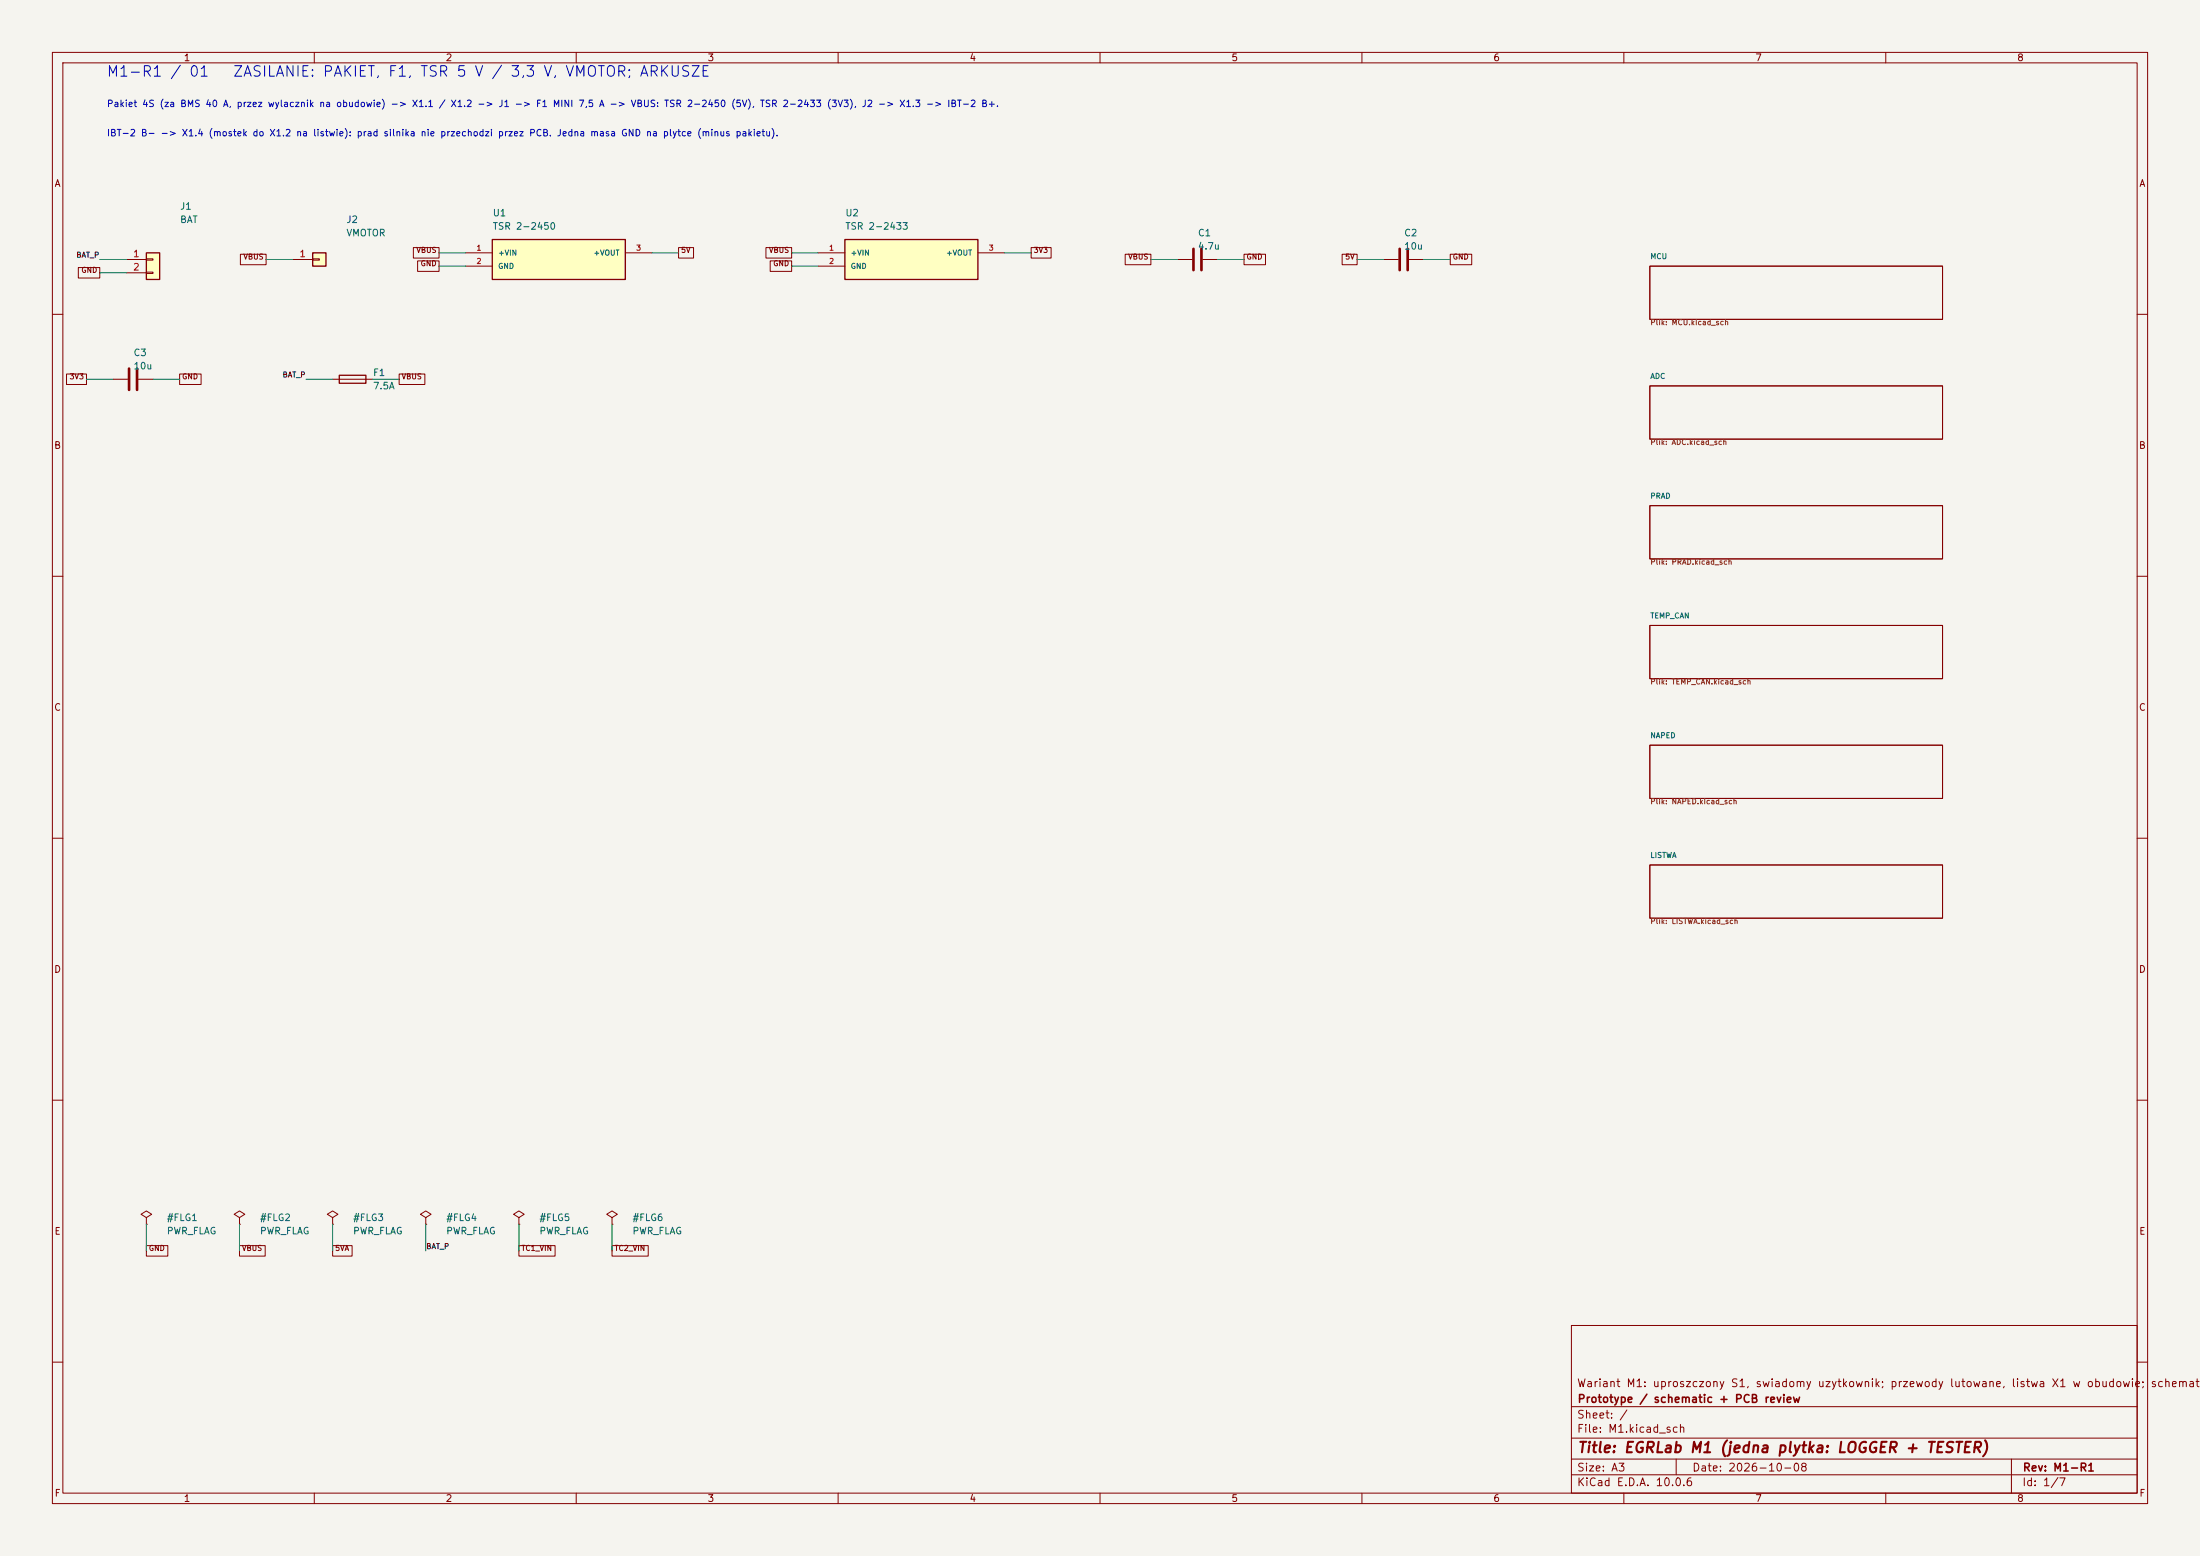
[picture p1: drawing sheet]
(kicad_sch (version 20250114) (generator "eeschema") (paper "A3") (title_block (title "EGRLab M1 (jedna plytka: LOGGER + TESTER)") (date "2026-10-08") (rev "M1-R1") (company "Prototype / schematic + PCB review") (comment 1 "Wariant M1: uproszczony S1, swiadomy uzytkownik; przewody lutowane, listwa X1 w obudowie; schemat"))(lib_symbols (symbol "M1:Conn_01x02" (pin_names (offset 1.016) (hide yes)) (exclude_from_sim no) (in_bom yes) (on_board yes) (in_pos_files yes) (duplicate_pin_numbers_are_jumpers no) (symbol "Conn_01x02_1_1" (rectangle (start -1.27 1.27) (end 1.27 -3.81) (stroke (width 0.254) (type default)) (fill (type background))) (rectangle (start -1.27 0.127) (end 0 -0.127) (stroke (width 0.1524) (type default)) (fill (type none))) (rectangle (start -1.27 -2.413) (end 0 -2.667) (stroke (width 0.1524) (type default)) (fill (type none))) (pin passive line (at -5.08 0 0) (length 3.81) (name "Pin_1" (effects (font (size 1.27 1.27)))) (number "1" (effects (font (size 1.27 1.27))))) (pin passive line (at -5.08 -2.54 0) (length 3.81) (name "Pin_2" (effects (font (size 1.27 1.27)))) (number "2" (effects (font (size 1.27 1.27)))))) (embedded_fonts no))(symbol "M1:Conn_01x01" (pin_names (offset 1.016) (hide yes)) (exclude_from_sim no) (in_bom yes) (on_board yes) (in_pos_files yes) (duplicate_pin_numbers_are_jumpers no) (symbol "Conn_01x01_1_1" (rectangle (start -1.27 1.27) (end 1.27 -1.27) (stroke (width 0.254) (type default)) (fill (type background))) (rectangle (start -1.27 0.127) (end 0 -0.127) (stroke (width 0.1524) (type default)) (fill (type none))) (pin passive line (at -5.08 0 0) (length 3.81) (name "Pin_1" (effects (font (size 1.27 1.27)))) (number "1" (effects (font (size 1.27 1.27)))))) (embedded_fonts no))(symbol "M1:TSR2_SIP3" (pin_names (offset 1.016)) (in_bom yes) (on_board yes) (symbol "TSR2_SIP3_1_1" (rectangle (start -12.7 3.81) (end 12.7 -3.81) (stroke (width .254) (type default)) (fill (type background)))) (symbol "TSR2_SIP3_1_0" (pin power_in line (at -17.78 1.27 0) (length 5.08) (name "+VIN" (effects (font (size 1.0 1.0)))) (number "1" (effects (font (size 1 1))))) (pin power_in line (at -17.78 -1.27 0) (length 5.08) (name "GND" (effects (font (size 1.0 1.0)))) (number "2" (effects (font (size 1 1))))) (pin power_out line (at 17.78 1.27 180) (length 5.08) (name "+VOUT" (effects (font (size 1.0 1.0)))) (number "3" (effects (font (size 1 1)))))))(symbol "M1:C" (pin_numbers (hide yes)) (pin_names (offset 0.254)) (exclude_from_sim no) (in_bom yes) (on_board yes) (in_pos_files yes) (duplicate_pin_numbers_are_jumpers no) (symbol "C_0_1" (polyline (pts (xy -2.032 0.762) (xy 2.032 0.762)) (stroke (width 0.508) (type default)) (fill (type none))) (polyline (pts (xy -2.032 -0.762) (xy 2.032 -0.762)) (stroke (width 0.508) (type default)) (fill (type none)))) (symbol "C_1_1" (pin passive line (at 0 3.81 270) (length 2.794) (name "" (effects (font (size 1.27 1.27)))) (number "1" (effects (font (size 1.27 1.27))))) (pin passive line (at 0 -3.81 90) (length 2.794) (name "" (effects (font (size 1.27 1.27)))) (number "2" (effects (font (size 1.27 1.27)))))) (embedded_fonts no))(symbol "M1:Fuse" (pin_numbers (hide yes)) (pin_names (offset 0)) (exclude_from_sim no) (in_bom yes) (on_board yes) (in_pos_files yes) (duplicate_pin_numbers_are_jumpers no) (symbol "Fuse_0_1" (rectangle (start -0.762 -2.54) (end 0.762 2.54) (stroke (width 0.254) (type default)) (fill (type none))) (polyline (pts (xy 0 2.54) (xy 0 -2.54)) (stroke (width 0) (type default)) (fill (type none)))) (symbol "Fuse_1_1" (pin passive line (at 0 3.81 270) (length 1.27) (name "" (effects (font (size 1.27 1.27)))) (number "1" (effects (font (size 1.27 1.27))))) (pin passive line (at 0 -3.81 90) (length 1.27) (name "" (effects (font (size 1.27 1.27)))) (number "2" (effects (font (size 1.27 1.27)))))) (embedded_fonts no))(symbol "M1:PWR_FLAG" (power global) (pin_numbers (hide yes)) (pin_names (offset 0) (hide yes)) (exclude_from_sim no) (in_bom yes) (on_board yes) (in_pos_files yes) (duplicate_pin_numbers_are_jumpers no) (symbol "PWR_FLAG_0_0" (pin power_out line (at 0 0 90) (length 0) (name "" (effects (font (size 1.27 1.27)))) (number "1" (effects (font (size 1.27 1.27)))))) (symbol "PWR_FLAG_0_1" (polyline (pts (xy 0 0) (xy 0 1.27) (xy -1.016 1.905) (xy 0 2.54) (xy 1.016 1.905) (xy 0 1.27)) (stroke (width 0) (type default)) (fill (type none)))) (embedded_fonts no)))(text "Pakiet 4S (za BMS 40 A, przez wylacznik na obudowie) -> X1.1 / X1.2 -> J1 -> F1 MINI 7,5 A -> VBUS: TSR 2-2450 (5V), TSR 2-2433 (3V3), J2 -> X1.3 -> IBT-2 B+." (at 20.32 19.304 0) (effects (font (size 1.25 1.25)) (justify left top)))(text "IBT-2 B- -> X1.4 (mostek do X1.2 na listwie): prad silnika nie przechodzi przez PCB. Jedna masa GND na plytce (minus pakietu)." (at 20.32 24.892 0) (effects (font (size 1.25 1.25)) (justify left top)))(symbol (lib_id "M1:Conn_01x02") (at 29.21 49.53 0) (unit 1) (in_bom yes) (on_board yes) (dnp no) (property "Reference" "J1" (at 34.29 39.37 0) (effects (font (size 1.27 1.27)) (justify left))) (property "Value" "BAT" (at 34.29 41.91 0) (effects (font (size 1.27 1.27)) (justify left)))(property "Footprint" "M1:PAD_BAT" (at 29.21 49.53 0) (effects (font (size 1 1)) hide))(property "MPN" "2 x 2.0 mm2 from X1.1 / X1.2 (pack behind the BMS)" (at 29.21 49.53 0) (effects (font (size 1 1)) hide))(property "BaselineRef" "P02:J1" (at 29.21 49.53 0) (effects (font (size 1 1)) hide))(property "Datasheet" "" (at 29.21 49.53 0) (effects (font (size 1 1)) hide))(pin "1")(pin "2"))(symbol (lib_id "M1:Conn_01x01") (at 60.96 49.53 0) (unit 1) (in_bom yes) (on_board yes) (dnp no) (property "Reference" "J2" (at 66.04 41.91 0) (effects (font (size 1.27 1.27)) (justify left))) (property "Value" "VMOTOR" (at 66.04 44.449999999999996 0) (effects (font (size 1.27 1.27)) (justify left)))(property "Footprint" "M1:PAD_VMOTOR" (at 60.96 49.53 0) (effects (font (size 1 1)) hide))(property "MPN" "2.0 mm2 to X1.3 -> IBT-2 B+" (at 60.96 49.53 0) (effects (font (size 1 1)) hide))(property "BaselineRef" "P02:J2" (at 60.96 49.53 0) (effects (font (size 1 1)) hide))(property "Datasheet" "" (at 60.96 49.53 0) (effects (font (size 1 1)) hide))(pin "1"))(symbol (lib_id "M1:TSR2_SIP3") (at 106.68 49.53 0) (unit 1) (in_bom yes) (on_board yes) (dnp no) (property "Reference" "U1" (at 93.98 40.64 0) (effects (font (size 1.27 1.27)) (justify left))) (property "Value" "TSR 2-2450" (at 93.98 43.18 0) (effects (font (size 1.27 1.27)) (justify left)))(property "Footprint" "Converter_DCDC:Converter_DCDC_TRACO_TSR2-xxxx_THT" (at 106.68 49.53 0) (effects (font (size 1 1)) hide))(property "MPN" "TRACO TSR 2-2450 (5 V 2 A, 6.5-36 V in)" (at 106.68 49.53 0) (effects (font (size 1 1)) hide))(property "BaselineRef" "P02:U5" (at 106.68 49.53 0) (effects (font (size 1 1)) hide))(property "Datasheet" "https://www.tracopower.com/products/tsr2.pdf" (at 106.68 49.53 0) (effects (font (size 1 1)) hide))(pin "1")(pin "2")(pin "3"))(symbol (lib_id "M1:TSR2_SIP3") (at 173.99 49.53 0) (unit 1) (in_bom yes) (on_board yes) (dnp no) (property "Reference" "U2" (at 161.29 40.64 0) (effects (font (size 1.27 1.27)) (justify left))) (property "Value" "TSR 2-2433" (at 161.29 43.18 0) (effects (font (size 1.27 1.27)) (justify left)))(property "Footprint" "Converter_DCDC:Converter_DCDC_TRACO_TSR2-xxxx_THT" (at 173.99 49.53 0) (effects (font (size 1 1)) hide))(property "MPN" "TRACO TSR 2-2433 (3.3 V 2 A)" (at 173.99 49.53 0) (effects (font (size 1 1)) hide))(property "BaselineRef" "P02:U6" (at 173.99 49.53 0) (effects (font (size 1 1)) hide))(property "Datasheet" "https://www.tracopower.com/products/tsr2.pdf" (at 173.99 49.53 0) (effects (font (size 1 1)) hide))(pin "1")(pin "2")(pin "3"))(symbol (lib_id "M1:C") (at 228.6 49.53 90) (unit 1) (in_bom yes) (on_board yes) (dnp no) (property "Reference" "C1" (at 228.6 44.45 90) (effects (font (size 1.27 1.27)) (justify right))) (property "Value" "4.7u" (at 228.6 46.99 90) (effects (font (size 1.27 1.27)) (justify right)))(property "Footprint" "Capacitor_SMD:C_1206_3216Metric_Pad1.33x1.80mm_HandSolder" (at 228.6 49.53 0) (effects (font (size 1 1)) hide))(property "MPN" "SMD 1206 X7R 50V 10% 4.7u" (at 228.6 49.53 0) (effects (font (size 1 1)) hide))(property "BaselineRef" "M1:NEW" (at 228.6 49.53 0) (effects (font (size 1 1)) hide))(property "Datasheet" "" (at 228.6 49.53 0) (effects (font (size 1 1)) hide))(pin "1")(pin "2"))(symbol (lib_id "M1:C") (at 267.97 49.53 90) (unit 1) (in_bom yes) (on_board yes) (dnp no) (property "Reference" "C2" (at 267.97 44.45 90) (effects (font (size 1.27 1.27)) (justify right))) (property "Value" "10u" (at 267.97 46.99 90) (effects (font (size 1.27 1.27)) (justify right)))(property "Footprint" "Capacitor_SMD:C_1206_3216Metric_Pad1.33x1.80mm_HandSolder" (at 267.97 49.53 0) (effects (font (size 1 1)) hide))(property "MPN" "SMD 1206 X7R 16V 10% 10u" (at 267.97 49.53 0) (effects (font (size 1 1)) hide))(property "BaselineRef" "M1:NEW" (at 267.97 49.53 0) (effects (font (size 1 1)) hide))(property "Datasheet" "" (at 267.97 49.53 0) (effects (font (size 1 1)) hide))(pin "1")(pin "2"))(symbol (lib_id "M1:C") (at 25.4 72.39 90) (unit 1) (in_bom yes) (on_board yes) (dnp no) (property "Reference" "C3" (at 25.4 67.31 90) (effects (font (size 1.27 1.27)) (justify right))) (property "Value" "10u" (at 25.4 69.85000000000001 90) (effects (font (size 1.27 1.27)) (justify right)))(property "Footprint" "Capacitor_SMD:C_1206_3216Metric_Pad1.33x1.80mm_HandSolder" (at 25.4 72.39 0) (effects (font (size 1 1)) hide))(property "MPN" "SMD 1206 X7R 16V 10% 10u" (at 25.4 72.39 0) (effects (font (size 1 1)) hide))(property "BaselineRef" "M1:NEW" (at 25.4 72.39 0) (effects (font (size 1 1)) hide))(property "Datasheet" "" (at 25.4 72.39 0) (effects (font (size 1 1)) hide))(pin "1")(pin "2"))(symbol (lib_id "M1:Fuse") (at 67.31 72.39 90) (unit 1) (in_bom yes) (on_board yes) (dnp no) (property "Reference" "F1" (at 71.12 71.12 90) (effects (font (size 1.27 1.27)) (justify right))) (property "Value" "7.5A" (at 71.12 73.66000000000001 90) (effects (font (size 1.27 1.27)) (justify right)))(property "Footprint" "Fuse:Fuseholder_Blade_Mini_Keystone_3568" (at 67.31 72.39 0) (effects (font (size 1 1)) hide))(property "MPN" "Littelfuse 0297007.WXNV + Keystone 3568 (MINI holder, soldered)" (at 67.31 72.39 0) (effects (font (size 1 1)) hide))(property "BaselineRef" "P02:F1" (at 67.31 72.39 0) (effects (font (size 1 1)) hide))(property "Datasheet" "" (at 67.31 72.39 0) (effects (font (size 1 1)) hide))(pin "1")(pin "2"))(symbol (lib_id "M1:PWR_FLAG") (at 27.94 233.68 0) (unit 1) (in_bom yes) (on_board yes) (dnp no) (property "Reference" "#FLG1" (at 31.75 232.41 0) (effects (font (size 1.27 1.27)) (justify left))) (property "Value" "PWR_FLAG" (at 31.75 234.95 0) (effects (font (size 1.27 1.27)) (justify left)))(property "Footprint" "" (at 27.94 233.68 0) (effects (font (size 1 1)) hide))(property "MPN" "" (at 27.94 233.68 0) (effects (font (size 1 1)) hide))(property "BaselineRef" "ERC_SOURCE" (at 27.94 233.68 0) (effects (font (size 1 1)) hide))(property "Datasheet" "" (at 27.94 233.68 0) (effects (font (size 1 1)) hide))(pin "1"))(symbol (lib_id "M1:PWR_FLAG") (at 45.72 233.68 0) (unit 1) (in_bom yes) (on_board yes) (dnp no) (property "Reference" "#FLG2" (at 49.53 232.41 0) (effects (font (size 1.27 1.27)) (justify left))) (property "Value" "PWR_FLAG" (at 49.53 234.95 0) (effects (font (size 1.27 1.27)) (justify left)))(property "Footprint" "" (at 45.72 233.68 0) (effects (font (size 1 1)) hide))(property "MPN" "" (at 45.72 233.68 0) (effects (font (size 1 1)) hide))(property "BaselineRef" "ERC_SOURCE" (at 45.72 233.68 0) (effects (font (size 1 1)) hide))(property "Datasheet" "" (at 45.72 233.68 0) (effects (font (size 1 1)) hide))(pin "1"))(symbol (lib_id "M1:PWR_FLAG") (at 63.5 233.68 0) (unit 1) (in_bom yes) (on_board yes) (dnp no) (property "Reference" "#FLG3" (at 67.31 232.41 0) (effects (font (size 1.27 1.27)) (justify left))) (property "Value" "PWR_FLAG" (at 67.31 234.95 0) (effects (font (size 1.27 1.27)) (justify left)))(property "Footprint" "" (at 63.5 233.68 0) (effects (font (size 1 1)) hide))(property "MPN" "" (at 63.5 233.68 0) (effects (font (size 1 1)) hide))(property "BaselineRef" "ERC_SOURCE" (at 63.5 233.68 0) (effects (font (size 1 1)) hide))(property "Datasheet" "" (at 63.5 233.68 0) (effects (font (size 1 1)) hide))(pin "1"))(symbol (lib_id "M1:PWR_FLAG") (at 81.28 233.68 0) (unit 1) (in_bom yes) (on_board yes) (dnp no) (property "Reference" "#FLG4" (at 85.09 232.41 0) (effects (font (size 1.27 1.27)) (justify left))) (property "Value" "PWR_FLAG" (at 85.09 234.95 0) (effects (font (size 1.27 1.27)) (justify left)))(property "Footprint" "" (at 81.28 233.68 0) (effects (font (size 1 1)) hide))(property "MPN" "" (at 81.28 233.68 0) (effects (font (size 1 1)) hide))(property "BaselineRef" "ERC_SOURCE" (at 81.28 233.68 0) (effects (font (size 1 1)) hide))(property "Datasheet" "" (at 81.28 233.68 0) (effects (font (size 1 1)) hide))(pin "1"))(symbol (lib_id "M1:PWR_FLAG") (at 99.06 233.68 0) (unit 1) (in_bom yes) (on_board yes) (dnp no) (property "Reference" "#FLG5" (at 102.87 232.41 0) (effects (font (size 1.27 1.27)) (justify left))) (property "Value" "PWR_FLAG" (at 102.87 234.95 0) (effects (font (size 1.27 1.27)) (justify left)))(property "Footprint" "" (at 99.06 233.68 0) (effects (font (size 1 1)) hide))(property "MPN" "" (at 99.06 233.68 0) (effects (font (size 1 1)) hide))(property "BaselineRef" "ERC_SOURCE" (at 99.06 233.68 0) (effects (font (size 1 1)) hide))(property "Datasheet" "" (at 99.06 233.68 0) (effects (font (size 1 1)) hide))(pin "1"))(symbol (lib_id "M1:PWR_FLAG") (at 116.84 233.68 0) (unit 1) (in_bom yes) (on_board yes) (dnp no) (property "Reference" "#FLG6" (at 120.65 232.41 0) (effects (font (size 1.27 1.27)) (justify left))) (property "Value" "PWR_FLAG" (at 120.65 234.95 0) (effects (font (size 1.27 1.27)) (justify left)))(property "Footprint" "" (at 116.84 233.68 0) (effects (font (size 1 1)) hide))(property "MPN" "" (at 116.84 233.68 0) (effects (font (size 1 1)) hide))(property "BaselineRef" "ERC_SOURCE" (at 116.84 233.68 0) (effects (font (size 1 1)) hide))(property "Datasheet" "" (at 116.84 233.68 0) (effects (font (size 1 1)) hide))(pin "1"))(text "M1-R1 / 01   ZASILANIE: PAKIET, F1, TSR 5 V / 3,3 V, VMOTOR; ARKUSZE" (at 20.32 12.7 0) (effects (font (size 2 2)) (justify left top)))(sheet (at 314.96 50.8) (size 55.88 10.16) (stroke (width .15) (type default)) (fill (color 0 0 0 0)) (property "Sheetname" "MCU" (at 314.96 49.529999999999994 0) (effects (font (size 1 1)) (justify left bottom))) (property "Sheetfile" "MCU.kicad_sch" (at 314.96 60.959999999999994 0) (effects (font (size 1 1)) (justify left top))))(sheet (at 314.96 73.66) (size 55.88 10.16) (stroke (width .15) (type default)) (fill (color 0 0 0 0)) (property "Sheetname" "ADC" (at 314.96 72.39 0) (effects (font (size 1 1)) (justify left bottom))) (property "Sheetfile" "ADC.kicad_sch" (at 314.96 83.82 0) (effects (font (size 1 1)) (justify left top))))(sheet (at 314.96 96.52) (size 55.88 10.16) (stroke (width .15) (type default)) (fill (color 0 0 0 0)) (property "Sheetname" "PRAD" (at 314.96 95.25 0) (effects (font (size 1 1)) (justify left bottom))) (property "Sheetfile" "PRAD.kicad_sch" (at 314.96 106.67999999999999 0) (effects (font (size 1 1)) (justify left top))))(sheet (at 314.96 119.38) (size 55.88 10.16) (stroke (width .15) (type default)) (fill (color 0 0 0 0)) (property "Sheetname" "TEMP_CAN" (at 314.96 118.11 0) (effects (font (size 1 1)) (justify left bottom))) (property "Sheetfile" "TEMP_CAN.kicad_sch" (at 314.96 129.54 0) (effects (font (size 1 1)) (justify left top))))(sheet (at 314.96 142.24) (size 55.88 10.16) (stroke (width .15) (type default)) (fill (color 0 0 0 0)) (property "Sheetname" "NAPED" (at 314.96 140.97 0) (effects (font (size 1 1)) (justify left bottom))) (property "Sheetfile" "NAPED.kicad_sch" (at 314.96 152.4 0) (effects (font (size 1 1)) (justify left top))))(sheet (at 314.96 165.1) (size 55.88 10.16) (stroke (width .15) (type default)) (fill (color 0 0 0 0)) (property "Sheetname" "LISTWA" (at 314.96 163.82999999999998 0) (effects (font (size 1 1)) (justify left bottom))) (property "Sheetfile" "LISTWA.kicad_sch" (at 314.96 175.26 0) (effects (font (size 1 1)) (justify left top))))(wire (pts (xy 24.13 49.53) (xy 19.05 49.53)) (stroke (width 0) (type default)))(label "BAT_P"  (at 19.05 49.53 0) (effects (font (size 1 1)) (justify right bottom)))(wire (pts (xy 24.13 52.07) (xy 19.05 52.07)) (stroke (width 0) (type default)))(global_label "GND" (shape passive) (at 19.05 52.07 0) (effects (font (size 1 1)) (justify right bottom)))(wire (pts (xy 55.88 49.53) (xy 50.8 49.53)) (stroke (width 0) (type default)))(global_label "VBUS" (shape passive) (at 50.8 49.53 0) (effects (font (size 1 1)) (justify right bottom)))(wire (pts (xy 88.9 48.26) (xy 83.82 48.26)) (stroke (width 0) (type default)))(global_label "VBUS" (shape passive) (at 83.82 48.26 0) (effects (font (size 1 1)) (justify right bottom)))(wire (pts (xy 88.9 50.8) (xy 83.82 50.8)) (stroke (width 0) (type default)))(global_label "GND" (shape passive) (at 83.82 50.8 0) (effects (font (size 1 1)) (justify right bottom)))(wire (pts (xy 124.46 48.26) (xy 129.54 48.26)) (stroke (width 0) (type default)))(global_label "5V" (shape passive) (at 129.54 48.26 0) (effects (font (size 1 1)) (justify left bottom)))(wire (pts (xy 156.21 48.26) (xy 151.13 48.26)) (stroke (width 0) (type default)))(global_label "VBUS" (shape passive) (at 151.13 48.26 0) (effects (font (size 1 1)) (justify right bottom)))(wire (pts (xy 156.21 50.8) (xy 151.13 50.8)) (stroke (width 0) (type default)))(global_label "GND" (shape passive) (at 151.13 50.8 0) (effects (font (size 1 1)) (justify right bottom)))(wire (pts (xy 191.77 48.26) (xy 196.85 48.26)) (stroke (width 0) (type default)))(global_label "3V3" (shape passive) (at 196.85 48.26 0) (effects (font (size 1 1)) (justify left bottom)))(wire (pts (xy 224.79 49.53) (xy 219.71 49.53)) (stroke (width 0) (type default)))(global_label "VBUS" (shape passive) (at 219.71 49.53 0) (effects (font (size 1 1)) (justify right bottom)))(wire (pts (xy 232.41 49.53) (xy 237.49 49.53)) (stroke (width 0) (type default)))(global_label "GND" (shape passive) (at 237.49 49.53 0) (effects (font (size 1 1)) (justify left bottom)))(wire (pts (xy 264.16 49.53) (xy 259.08 49.53)) (stroke (width 0) (type default)))(global_label "5V" (shape passive) (at 259.08 49.53 0) (effects (font (size 1 1)) (justify right bottom)))(wire (pts (xy 271.78 49.53) (xy 276.86 49.53)) (stroke (width 0) (type default)))(global_label "GND" (shape passive) (at 276.86 49.53 0) (effects (font (size 1 1)) (justify left bottom)))(wire (pts (xy 21.59 72.39) (xy 16.51 72.39)) (stroke (width 0) (type default)))(global_label "3V3" (shape passive) (at 16.51 72.39 0) (effects (font (size 1 1)) (justify right bottom)))(wire (pts (xy 29.21 72.39) (xy 34.29 72.39)) (stroke (width 0) (type default)))(global_label "GND" (shape passive) (at 34.29 72.39 0) (effects (font (size 1 1)) (justify left bottom)))(wire (pts (xy 63.5 72.39) (xy 58.42 72.39)) (stroke (width 0) (type default)))(label "BAT_P"  (at 58.42 72.39 0) (effects (font (size 1 1)) (justify right bottom)))(wire (pts (xy 71.12 72.39) (xy 76.2 72.39)) (stroke (width 0) (type default)))(global_label "VBUS" (shape passive) (at 76.2 72.39 0) (effects (font (size 1 1)) (justify left bottom)))(wire (pts (xy 27.94 233.68) (xy 27.94 238.76)) (stroke (width 0) (type default)))(global_label "GND" (shape passive) (at 27.94 238.76 0) (effects (font (size 1 1)) (justify left bottom)))(wire (pts (xy 45.72 233.68) (xy 45.72 238.76)) (stroke (width 0) (type default)))(global_label "VBUS" (shape passive) (at 45.72 238.76 0) (effects (font (size 1 1)) (justify left bottom)))(wire (pts (xy 63.5 233.68) (xy 63.5 238.76)) (stroke (width 0) (type default)))(global_label "5VA" (shape passive) (at 63.5 238.76 0) (effects (font (size 1 1)) (justify left bottom)))(wire (pts (xy 81.28 233.68) (xy 81.28 238.76)) (stroke (width 0) (type default)))(label "BAT_P"  (at 81.28 238.76 0) (effects (font (size 1 1)) (justify left bottom)))(wire (pts (xy 99.06 233.68) (xy 99.06 238.76)) (stroke (width 0) (type default)))(global_label "TC1_VIN" (shape passive) (at 99.06 238.76 0) (effects (font (size 1 1)) (justify left bottom)))(wire (pts (xy 116.84 233.68) (xy 116.84 238.76)) (stroke (width 0) (type default)))(global_label "TC2_VIN" (shape passive) (at 116.84 238.76 0) (effects (font (size 1 1)) (justify left bottom)))(sheet_instances (path "" (page "1"))))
